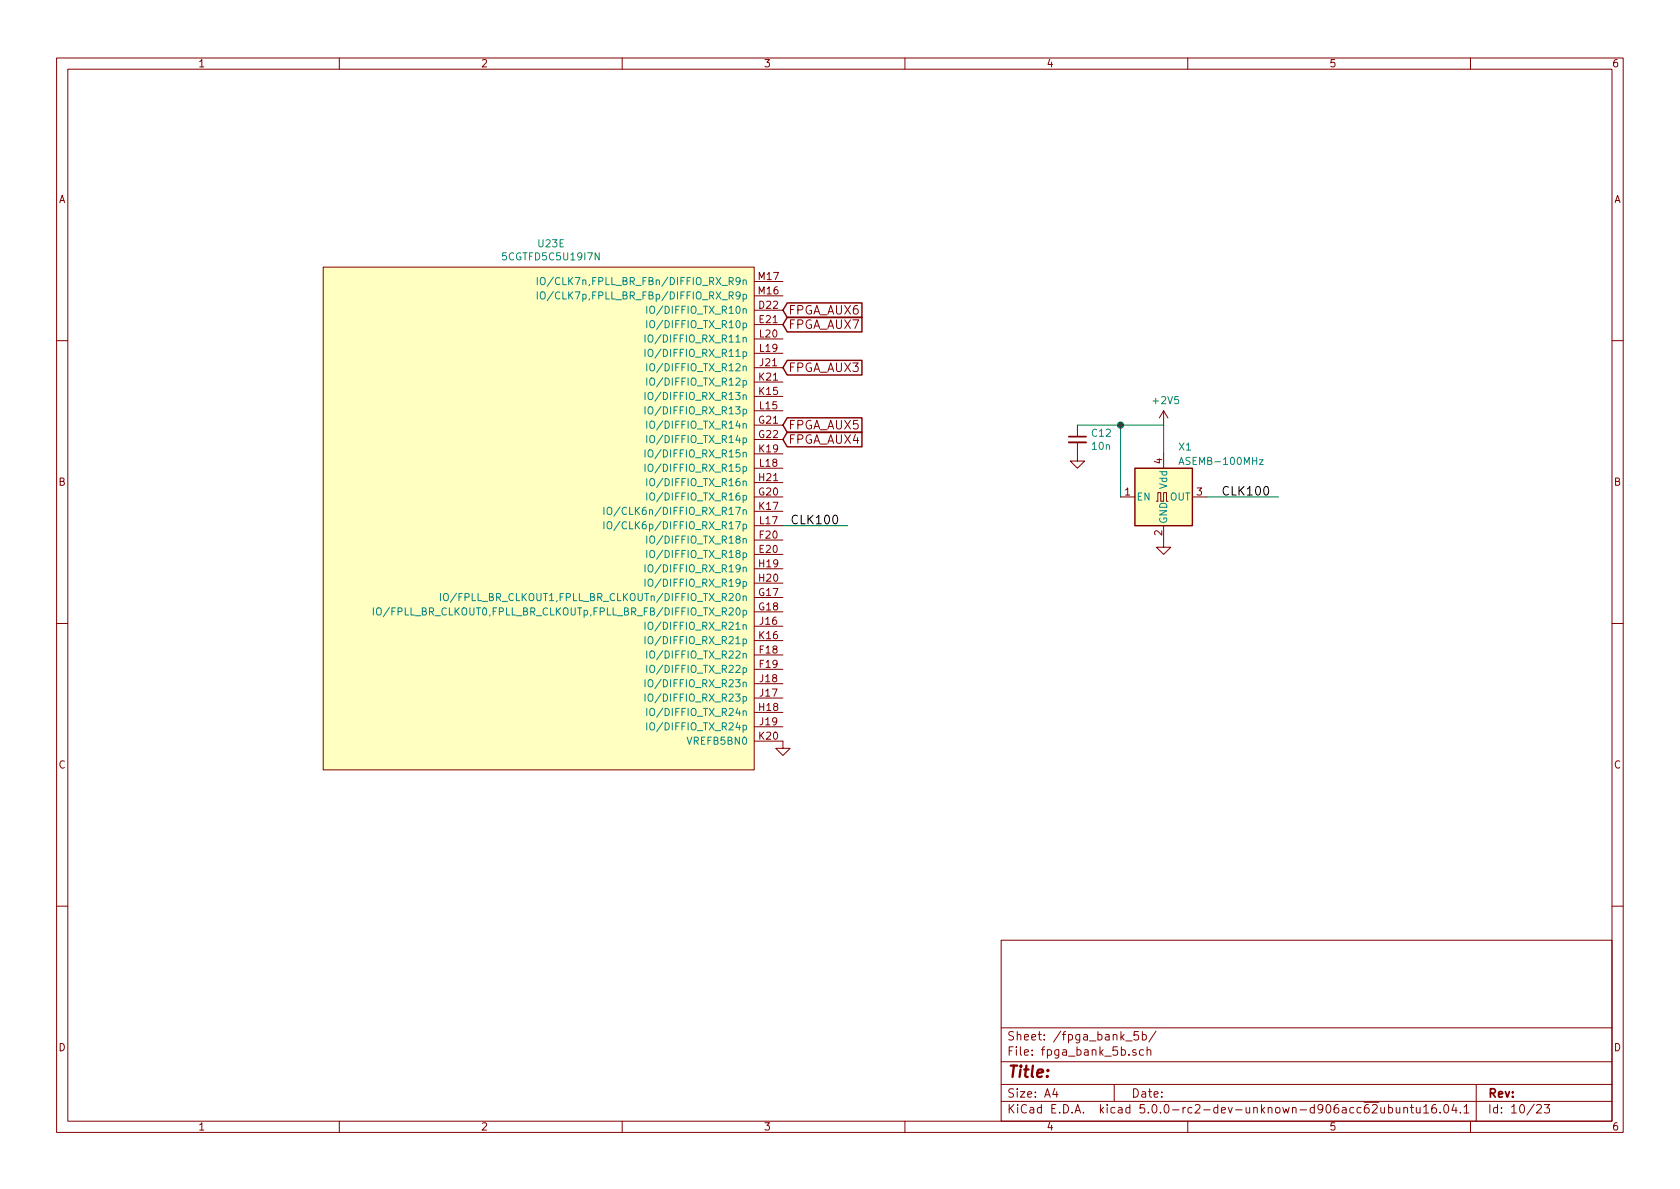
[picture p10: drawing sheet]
EESchema Schematic File Version 4
LIBS:ovc-cache
EELAYER 26 0
EELAYER END
$Descr A4 11693 8268
encoding utf-8
Sheet 10 23
Title ""
Date ""
Rev ""
Comp ""
Comment1 ""
Comment2 ""
Comment3 ""
Comment4 ""
$EndDescr
$Comp
L 5cgtfd5_u484:5CGTFD5U19 U?
U 5 1
P 2250 3550
AR Path="/59F70D40" Ref="U?"  Part="5" 
AR Path="/59F703EB/59F70D40" Ref="U23"  Part="5" 
F 0 "U23" H 3836 5415 50  0000 C CNN
F 1 "5CGTFD5C5U19I7N" H 3836 5324 50  0000 C CNN
F 2 "BGA:INTEL_U484" H 2250 3550 50  0001 C CNN
F 3 "" H 2250 3550 50  0001 C CNN
F 4 "mouser" H 2250 3550 50  0001 C CNN "D1"
F 5 "989-5CGTFD5C5U19I7N" H 2250 3550 50  0001 C CNN "D1PN"
F 6 "Altera" H 2250 3550 50  0001 C CNN "MFN"
F 7 "5CGTFD5C5U19I7N" H 3836 5515 50  0001 C CNN "MPN"
	5    2250 3550
	1    0    0    -1  
$EndComp
$Comp
L Oscillator:ASE-xxxMHz X1
U 1 1
P 8100 3450
F 0 "X1" H 8200 3800 50  0000 L CNN
F 1 "ASEMB-100MHz" H 8200 3700 50  0000 L CNN
F 2 "Oscillators:Oscillator_SMD_Abracon_ASE-4pin_3.2x2.5mm" H 8800 3100 50  0001 C CNN
F 3 "" H 8000 3450 50  0001 C CNN
F 4 "digikey" H 8200 3900 50  0001 C CNN "D1"
F 5 "535-11083" H 8100 3450 60  0001 C CNN "D1PN"
F 6 "Abracon" H 8100 3450 60  0001 C CNN "MFN"
F 7 "ASEMB-100.000MHZ-LY-T" H 8100 3450 60  0001 C CNN "MPN"
	1    8100 3450
	1    0    0    -1  
$EndComp
$Comp
L power:GND #PWR081
U 1 1
P 8100 3750
F 0 "#PWR081" H 8100 3500 50  0001 C CNN
F 1 "GND" H 8105 3577 50  0001 C CNN
F 2 "" H 8100 3750 50  0001 C CNN
F 3 "" H 8100 3750 50  0001 C CNN
	1    8100 3750
	1    0    0    -1  
$EndComp
$Comp
L device:C_Small C12
U 1 1
P 7500 3050
F 0 "C12" H 7592 3096 50  0000 L CNN
F 1 "10n" H 7592 3005 50  0000 L CNN
F 2 "Capacitors_SMD:C_0201" H 7500 3050 50  0001 C CNN
F 3 "" H 7500 3050 50  0001 C CNN
F 4 "digikey" H 7592 3196 50  0001 C CNN "D1"
F 5 "490-3194" H 7592 3196 50  0001 C CNN "D1PN"
F 6 "Murata" H 7592 3196 50  0001 C CNN "MFN"
F 7 "GRM033R71A103KA01D" H 7592 3196 50  0001 C CNN "MPN"
	1    7500 3050
	1    0    0    -1  
$EndComp
$Comp
L power:GND #PWR094
U 1 1
P 7500 3150
F 0 "#PWR094" H 7500 2900 50  0001 C CNN
F 1 "GND" H 7505 2977 50  0001 C CNN
F 2 "" H 7500 3150 50  0001 C CNN
F 3 "" H 7500 3150 50  0001 C CNN
	1    7500 3150
	1    0    0    -1  
$EndComp
$Comp
L power:+2V5 #PWR095
U 1 1
P 8100 2950
F 0 "#PWR095" H 8100 2800 50  0001 C CNN
F 1 "+2V5" H 8115 3123 50  0000 C CNN
F 2 "" H 8100 2950 50  0001 C CNN
F 3 "" H 8100 2950 50  0001 C CNN
	1    8100 2950
	1    0    0    -1  
$EndComp
$Comp
L power:GND #PWR0203
U 1 1
P 5450 5150
F 0 "#PWR0203" H 5450 4900 50  0001 C CNN
F 1 "GND" H 5455 4977 50  0001 C CNN
F 2 "" H 5450 5150 50  0001 C CNN
F 3 "" H 5450 5150 50  0001 C CNN
	1    5450 5150
	1    0    0    -1  
$EndComp
Text Label 8500 3450 0    60   ~ 0
CLK100
Text Label 5500 3650 0    60   ~ 0
CLK100
Text GLabel 5450 2250 2    60   Input ~ 0
FPGA_AUX7
Text GLabel 5450 2550 2    60   Input ~ 0
FPGA_AUX3
Text GLabel 5450 3050 2    60   Input ~ 0
FPGA_AUX4
Text GLabel 5450 2950 2    60   Input ~ 0
FPGA_AUX5
Text GLabel 5450 2150 2    60   Input ~ 0
FPGA_AUX6
Wire Wire Line
	8400 3450 8900 3450
Wire Wire Line
	8100 2950 8100 3150
Wire Wire Line
	7500 2950 7800 2950
Wire Wire Line
	7800 3450 7800 2950
Wire Wire Line
	5450 3650 5900 3650
Connection ~ 7800 2950
Wire Wire Line
	7800 2950 8100 2950
$EndSCHEMATC
